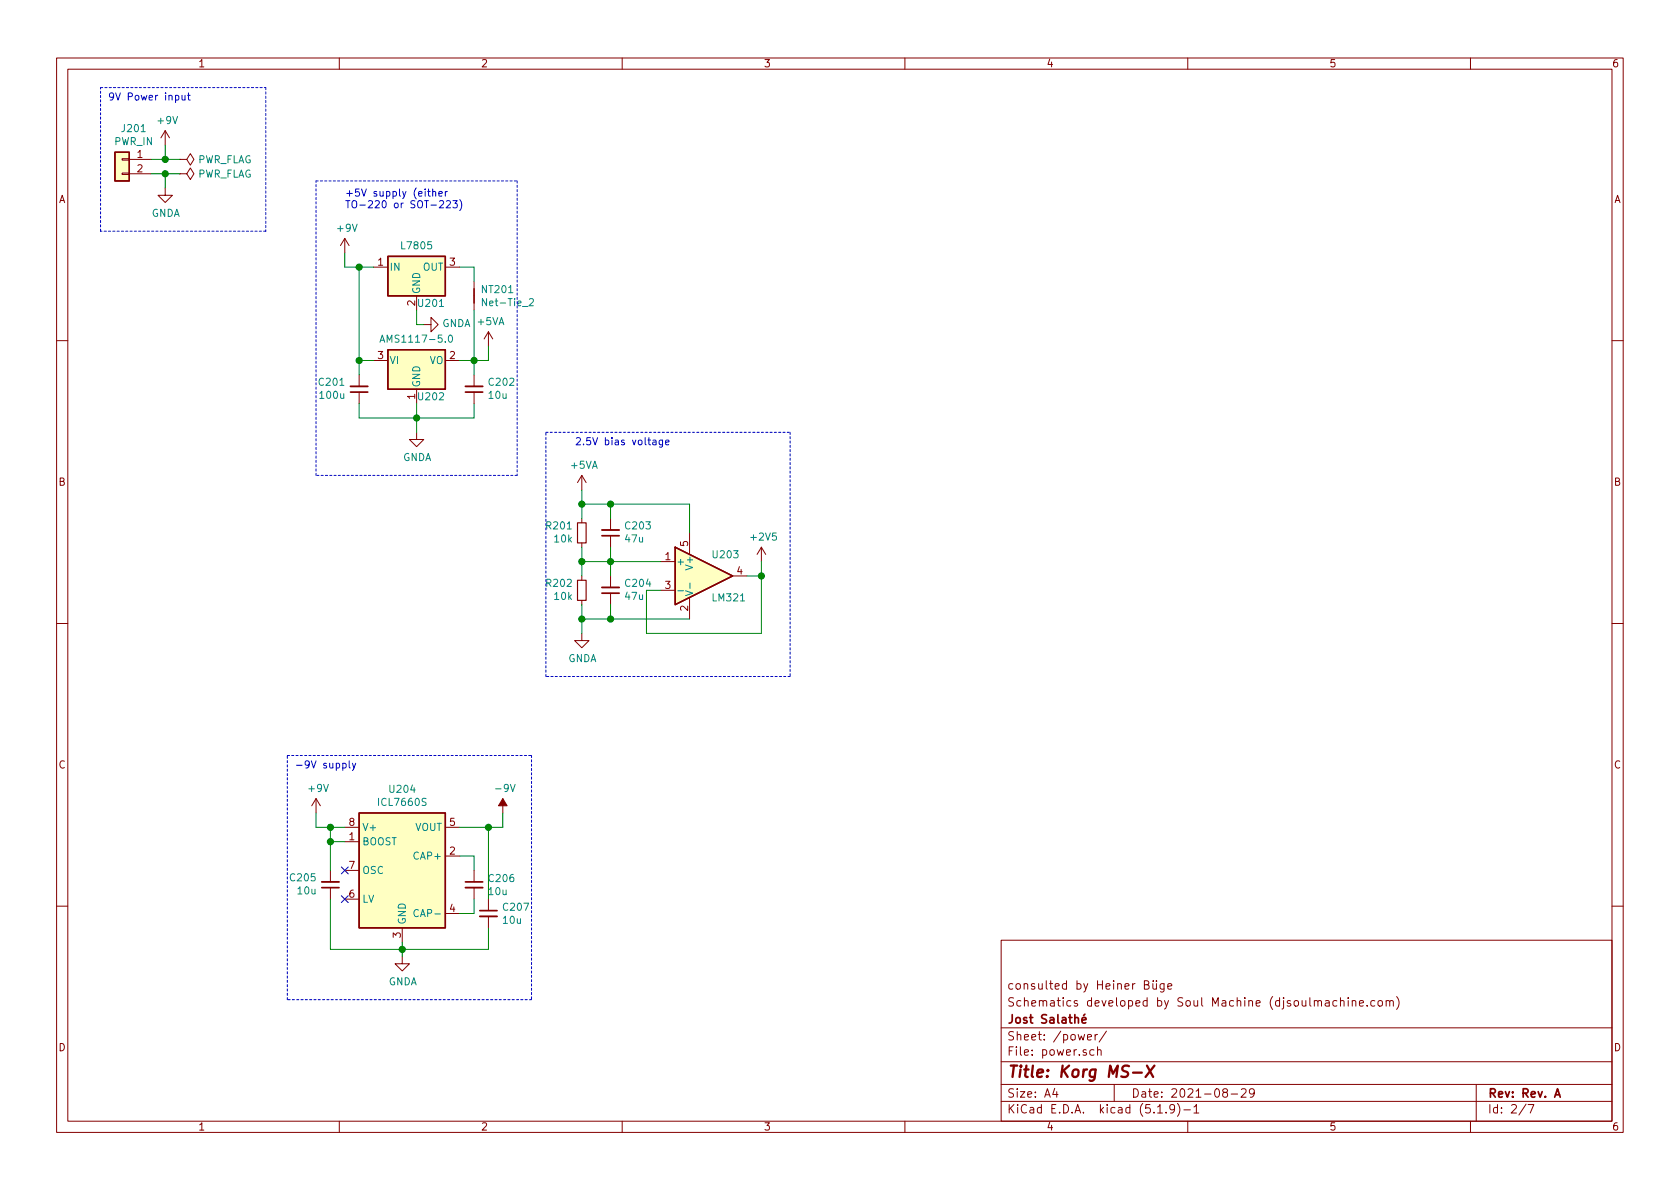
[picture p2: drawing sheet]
EESchema Schematic File Version 4
EELAYER 30 0
EELAYER END
$Descr A4 11693 8268
encoding utf-8
Sheet 2 7
Title "Korg MS-X"
Date "2021-08-29"
Rev "Rev. A"
Comp "Jost Salathé"
Comment1 "Schematics developed by Soul Machine (djsoulmachine.com)"
Comment2 "consulted by Heiner Büge"
Comment3 ""
Comment4 ""
$EndDescr
$Comp
L Regulator_Linear:AMS1117-5.0 U?
U 1 1
P 2900 2500
AR Path="/60FC0679" Ref="U?"  Part="1" 
AR Path="/60FA358D/60FC0679" Ref="U202"  Part="1" 
F 0 "U202" H 2900 2250 50  0000 L CNN
F 1 "AMS1117-5.0" H 2900 2651 50  0000 C CNN
F 2 "Package_TO_SOT_SMD:SOT-223-3_TabPin2" H 2900 2700 50  0001 C CNN
F 3 "http://www.advanced-monolithic.com/pdf/ds1117.pdf" H 3000 2250 50  0001 C CNN
F 4 "C6187" H 2900 2500 50  0001 C CNN "LCSC"
	1    2900 2500
	1    0    0    -1  
$EndComp
$Comp
L Regulator_Linear:L7805 U?
U 1 1
P 2900 1850
AR Path="/60FC067F" Ref="U?"  Part="1" 
AR Path="/60FA358D/60FC067F" Ref="U201"  Part="1" 
F 0 "U201" H 2900 1600 50  0000 L CNN
F 1 "L7805" H 2900 2001 50  0000 C CNN
F 2 "Package_TO_SOT_THT:TO-220-3_Horizontal_TabUp" H 2925 1700 50  0001 L CIN
F 3 "http://www.st.com/content/ccc/resource/technical/document/datasheet/41/4f/b3/b0/12/d4/47/88/CD00000444.pdf/files/CD00000444.pdf/jcr:content/translations/en.CD00000444.pdf" H 2900 1800 50  0001 C CNN
	1    2900 1850
	1    0    0    -1  
$EndComp
$Comp
L Connector_Generic:Conn_01x02 J?
U 1 1
P 850 1100
AR Path="/60FC0685" Ref="J?"  Part="1" 
AR Path="/60FA358D/60FC0685" Ref="J201"  Part="1" 
F 0 "J201" H 768 1317 50  0000 C CNN
F 1 "PWR_IN" H 768 1226 50  0000 C CNN
F 2 "Connector_PinHeader_2.54mm:PinHeader_1x02_P2.54mm_Vertical" H 850 1100 50  0001 C CNN
F 3 "~" H 850 1100 50  0001 C CNN
	1    850  1100
	-1   0    0    -1  
$EndComp
$Comp
L Device:C_Small C?
U 1 1
P 3300 2700
AR Path="/60FC0691" Ref="C?"  Part="1" 
AR Path="/60FA358D/60FC0691" Ref="C202"  Part="1" 
F 0 "C202" H 3208 2654 50  0000 R CNN
F 1 "10u" H 3208 2745 50  0000 R CNN
F 2 "Capacitor_SMD:C_0805_2012Metric_Pad1.18x1.45mm_HandSolder" H 3300 2700 50  0001 C CNN
F 3 "~" H 3300 2700 50  0001 C CNN
F 4 "C15850" H 3300 2700 50  0001 C CNN "LCSC"
	1    3300 2700
	-1   0    0    1   
$EndComp
$Comp
L Device:C_Small C?
U 1 1
P 2300 6150
AR Path="/60FC0697" Ref="C?"  Part="1" 
AR Path="/60FA358D/60FC0697" Ref="C205"  Part="1" 
F 0 "C205" H 2208 6104 50  0000 R CNN
F 1 "10u" H 2208 6195 50  0000 R CNN
F 2 "Capacitor_SMD:C_0805_2012Metric_Pad1.18x1.45mm_HandSolder" H 2300 6150 50  0001 C CNN
F 3 "~" H 2300 6150 50  0001 C CNN
F 4 "C15850" H 2300 6150 50  0001 C CNN "LCSC"
	1    2300 6150
	1    0    0    1   
$EndComp
$Comp
L Device:C_Small C?
U 1 1
P 3400 6350
AR Path="/60FC069D" Ref="C?"  Part="1" 
AR Path="/60FA358D/60FC069D" Ref="C207"  Part="1" 
F 0 "C207" H 3308 6396 50  0000 R CNN
F 1 "10u" H 3308 6305 50  0000 R CNN
F 2 "Capacitor_SMD:C_0805_2012Metric_Pad1.18x1.45mm_HandSolder" H 3400 6350 50  0001 C CNN
F 3 "~" H 3400 6350 50  0001 C CNN
F 4 "C15850" H 3400 6350 50  0001 C CNN "LCSC"
	1    3400 6350
	-1   0    0    -1  
$EndComp
$Comp
L Device:C_Small C?
U 1 1
P 3300 6150
AR Path="/60FC06A3" Ref="C?"  Part="1" 
AR Path="/60FA358D/60FC06A3" Ref="C206"  Part="1" 
F 0 "C206" H 3208 6196 50  0000 R CNN
F 1 "10u" H 3208 6105 50  0000 R CNN
F 2 "Capacitor_SMD:C_0805_2012Metric_Pad1.18x1.45mm_HandSolder" H 3300 6150 50  0001 C CNN
F 3 "~" H 3300 6150 50  0001 C CNN
F 4 "C15850" H 3300 6150 50  0001 C CNN "LCSC"
	1    3300 6150
	-1   0    0    -1  
$EndComp
$Comp
L power:+9V #PWR?
U 1 1
P 1150 1000
AR Path="/60FC06A9" Ref="#PWR?"  Part="1" 
AR Path="/60FA358D/60FC06A9" Ref="#PWR0201"  Part="1" 
F 0 "#PWR0201" H 1150 850 50  0001 C CNN
F 1 "+9V" H 1165 1173 50  0000 C CNN
F 2 "" H 1150 1000 50  0001 C CNN
F 3 "" H 1150 1000 50  0001 C CNN
	1    1150 1000
	1    0    0    -1  
$EndComp
$Comp
L power:PWR_FLAG #FLG?
U 1 1
P 1250 1100
AR Path="/60FC06AF" Ref="#FLG?"  Part="1" 
AR Path="/60FA358D/60FC06AF" Ref="#FLG0201"  Part="1" 
F 0 "#FLG0201" H 1250 1175 50  0001 C CNN
F 1 "PWR_FLAG" V 1250 1228 50  0000 L CNN
F 2 "" H 1250 1100 50  0001 C CNN
F 3 "~" H 1250 1100 50  0001 C CNN
	1    1250 1100
	0    1    1    0   
$EndComp
$Comp
L power:PWR_FLAG #FLG?
U 1 1
P 1250 1200
AR Path="/60FC06B5" Ref="#FLG?"  Part="1" 
AR Path="/60FA358D/60FC06B5" Ref="#FLG0202"  Part="1" 
F 0 "#FLG0202" H 1250 1275 50  0001 C CNN
F 1 "PWR_FLAG" V 1250 1328 50  0000 L CNN
F 2 "" H 1250 1200 50  0001 C CNN
F 3 "~" H 1250 1200 50  0001 C CNN
	1    1250 1200
	0    1    1    0   
$EndComp
Wire Wire Line
	1050 1100 1150 1100
Wire Wire Line
	1150 1100 1150 1000
Wire Wire Line
	1150 1100 1250 1100
Connection ~ 1150 1100
Wire Wire Line
	1050 1200 1150 1200
Wire Wire Line
	1150 1200 1150 1300
Wire Wire Line
	1150 1200 1250 1200
Connection ~ 1150 1200
$Comp
L power:+9V #PWR?
U 1 1
P 2400 1750
AR Path="/60FC06C9" Ref="#PWR?"  Part="1" 
AR Path="/60FA358D/60FC06C9" Ref="#PWR0203"  Part="1" 
F 0 "#PWR0203" H 2400 1600 50  0001 C CNN
F 1 "+9V" H 2415 1923 50  0000 C CNN
F 2 "" H 2400 1750 50  0001 C CNN
F 3 "" H 2400 1750 50  0001 C CNN
	1    2400 1750
	1    0    0    -1  
$EndComp
Wire Wire Line
	2950 2250 2900 2250
Wire Wire Line
	2900 2250 2900 2150
Wire Wire Line
	2400 1850 2500 1850
Wire Wire Line
	2500 1850 2600 1850
Wire Wire Line
	2500 1850 2500 2500
Wire Wire Line
	2500 2500 2600 2500
Connection ~ 2500 1850
Wire Wire Line
	2500 2500 2500 2600
Wire Wire Line
	2500 2900 2900 2900
Wire Wire Line
	2900 2900 2900 3000
Wire Wire Line
	2500 2800 2500 2900
Connection ~ 2500 2500
Wire Wire Line
	2900 2800 2900 2900
Connection ~ 2900 2900
Wire Wire Line
	3200 1850 3300 1850
Wire Wire Line
	3300 1850 3300 1950
Wire Wire Line
	3200 2500 3300 2500
Connection ~ 3300 2500
Wire Wire Line
	3300 2500 3300 2600
Wire Wire Line
	3300 2800 3300 2900
Wire Wire Line
	3300 2900 2900 2900
Wire Wire Line
	3400 2500 3300 2500
$Comp
L power:-9V #PWR0211
U 1 1
P 3500 5650
F 0 "#PWR0211" H 3500 5525 50  0001 C CNN
F 1 "-9V" H 3515 5823 50  0000 C CNN
F 2 "" H 3500 5650 50  0001 C CNN
F 3 "" H 3500 5650 50  0001 C CNN
	1    3500 5650
	1    0    0    -1  
$EndComp
Wire Wire Line
	3200 5950 3300 5950
Wire Wire Line
	3300 5950 3300 6050
Wire Wire Line
	3300 6350 3200 6350
Wire Wire Line
	3300 6250 3300 6350
Wire Wire Line
	2800 6650 2800 6600
Wire Wire Line
	3400 5750 3400 6250
Wire Wire Line
	3400 6600 2800 6600
Wire Wire Line
	3400 6450 3400 6600
Connection ~ 2800 6600
Wire Wire Line
	2800 6600 2800 6550
Wire Wire Line
	2400 5750 2300 5750
Wire Wire Line
	2300 5750 2300 5850
Wire Wire Line
	2300 6600 2800 6600
Wire Wire Line
	2300 6250 2300 6600
$Comp
L power:+9V #PWR?
U 1 1
P 2200 5650
AR Path="/60FD0D9A" Ref="#PWR?"  Part="1" 
AR Path="/60FA358D/60FD0D9A" Ref="#PWR0210"  Part="1" 
F 0 "#PWR0210" H 2200 5500 50  0001 C CNN
F 1 "+9V" H 2215 5823 50  0000 C CNN
F 2 "" H 2200 5650 50  0001 C CNN
F 3 "" H 2200 5650 50  0001 C CNN
	1    2200 5650
	1    0    0    -1  
$EndComp
Wire Wire Line
	2200 5750 2300 5750
Connection ~ 2300 5750
NoConn ~ 2400 6050
NoConn ~ 2400 6250
Text Notes 750  700  0    50   ~ 0
9V Power input
Wire Notes Line
	700  600  1850 600 
Wire Notes Line
	1850 600  1850 1600
Wire Notes Line
	1850 1600 700  1600
Wire Notes Line
	700  1600 700  600 
Text Notes 2050 5350 0    50   ~ 0
-9V supply
Wire Notes Line
	2000 5250 3700 5250
Wire Notes Line
	3700 5250 3700 6950
Wire Notes Line
	3700 6950 2000 6950
Wire Notes Line
	2000 6950 2000 5250
Text Notes 2400 1450 0    50   ~ 0
+5V supply (either\nTO-220 or SOT-223)
Wire Notes Line
	2200 1250 3600 1250
Wire Notes Line
	3600 1250 3600 3300
Wire Notes Line
	3600 3300 2200 3300
Wire Notes Line
	2200 3300 2200 1250
$Comp
L myLib:ICL7660S U204
U 1 1
P 2800 6050
F 0 "U204" H 2800 6617 50  0000 C CNN
F 1 "ICL7660S" H 2800 6526 50  0000 C CNN
F 2 "Package_SO:SOIC-8-1EP_3.9x4.9mm_P1.27mm_EP2.41x3.3mm_ThermalVias" H 2900 5950 50  0001 C CNN
F 3 "https://www.renesas.com/us/en/document/dst/icl7660s-icl7660a-datasheet" H 2900 5950 50  0001 C CNN
F 4 "C7535" H 2800 6050 50  0001 C CNN "LCSC"
	1    2800 6050
	1    0    0    -1  
$EndComp
Wire Wire Line
	2400 5850 2300 5850
Connection ~ 2300 5850
Wire Wire Line
	2300 5850 2300 6050
$Comp
L power:+5VA #PWR0204
U 1 1
P 3400 2400
F 0 "#PWR0204" H 3400 2250 50  0001 C CNN
F 1 "+5VA" H 3415 2573 50  0000 C CNN
F 2 "" H 3400 2400 50  0001 C CNN
F 3 "" H 3400 2400 50  0001 C CNN
	1    3400 2400
	1    0    0    -1  
$EndComp
$Comp
L power:GNDA #PWR0202
U 1 1
P 1150 1300
F 0 "#PWR0202" H 1150 1050 50  0001 C CNN
F 1 "GNDA" H 1155 1127 50  0000 C CNN
F 2 "" H 1150 1300 50  0001 C CNN
F 3 "" H 1150 1300 50  0001 C CNN
	1    1150 1300
	1    0    0    -1  
$EndComp
$Comp
L power:GNDA #PWR0212
U 1 1
P 2800 6650
F 0 "#PWR0212" H 2800 6400 50  0001 C CNN
F 1 "GNDA" H 2805 6477 50  0000 C CNN
F 2 "" H 2800 6650 50  0001 C CNN
F 3 "" H 2800 6650 50  0001 C CNN
	1    2800 6650
	1    0    0    -1  
$EndComp
$Comp
L power:GNDA #PWR0206
U 1 1
P 2900 3000
F 0 "#PWR0206" H 2900 2750 50  0001 C CNN
F 1 "GNDA" H 2905 2827 50  0000 C CNN
F 2 "" H 2900 3000 50  0001 C CNN
F 3 "" H 2900 3000 50  0001 C CNN
	1    2900 3000
	1    0    0    -1  
$EndComp
$Comp
L power:GNDA #PWR0205
U 1 1
P 2950 2250
F 0 "#PWR0205" H 2950 2000 50  0001 C CNN
F 1 "GNDA" V 2955 2122 50  0000 R CNN
F 2 "" H 2950 2250 50  0001 C CNN
F 3 "" H 2950 2250 50  0001 C CNN
	1    2950 2250
	0    -1   -1   0   
$EndComp
Wire Wire Line
	3400 5750 3500 5750
Wire Wire Line
	3400 5750 3200 5750
Connection ~ 3400 5750
Wire Wire Line
	2200 5650 2200 5750
Wire Wire Line
	3500 5750 3500 5650
Wire Wire Line
	2400 1750 2400 1850
Wire Wire Line
	3400 2500 3400 2400
$Comp
L Amplifier_Operational:LM321 U?
U 1 1
P 4900 4000
AR Path="/60F8D8A8/60FB7198" Ref="U?"  Part="1" 
AR Path="/60FA358D/60FB7198" Ref="U203"  Part="1" 
F 0 "U203" H 4950 4150 50  0000 L CNN
F 1 "LM321" H 4950 3850 50  0000 L CNN
F 2 "Package_TO_SOT_SMD:SOT-23-5" H 4900 4000 50  0001 C CNN
F 3 "http://www.ti.com/lit/ds/symlink/lm321.pdf" H 4900 4000 50  0001 C CNN
F 4 "C7972" H 4900 4000 50  0001 C CNN "LCSC"
	1    4900 4000
	1    0    0    -1  
$EndComp
$Comp
L power:+5VA #PWR0207
U 1 1
P 4050 3400
F 0 "#PWR0207" H 4050 3250 50  0001 C CNN
F 1 "+5VA" H 4065 3573 50  0000 C CNN
F 2 "" H 4050 3400 50  0001 C CNN
F 3 "" H 4050 3400 50  0001 C CNN
	1    4050 3400
	1    0    0    -1  
$EndComp
$Comp
L power:GNDA #PWR0209
U 1 1
P 4050 4400
F 0 "#PWR0209" H 4050 4150 50  0001 C CNN
F 1 "GNDA" H 4055 4227 50  0000 C CNN
F 2 "" H 4050 4400 50  0001 C CNN
F 3 "" H 4050 4400 50  0001 C CNN
	1    4050 4400
	1    0    0    -1  
$EndComp
$Comp
L Device:C_Small C?
U 1 1
P 4250 3700
AR Path="/60FBEB15" Ref="C?"  Part="1" 
AR Path="/60FA358D/60FBEB15" Ref="C203"  Part="1" 
F 0 "C203" H 4158 3654 50  0000 R CNN
F 1 "47u" H 4158 3745 50  0000 R CNN
F 2 "Capacitor_SMD:C_1206_3216Metric_Pad1.42x1.75mm_HandSolder" H 4250 3700 50  0001 C CNN
F 3 "~" H 4250 3700 50  0001 C CNN
F 4 "C96123" H 4250 3700 50  0001 C CNN "LCSC"
	1    4250 3700
	-1   0    0    1   
$EndComp
$Comp
L Device:C_Small C?
U 1 1
P 4250 4100
AR Path="/60FBFBA2" Ref="C?"  Part="1" 
AR Path="/60FA358D/60FBFBA2" Ref="C204"  Part="1" 
F 0 "C204" H 4158 4054 50  0000 R CNN
F 1 "47u" H 4158 4145 50  0000 R CNN
F 2 "Capacitor_SMD:C_1206_3216Metric_Pad1.42x1.75mm_HandSolder" H 4250 4100 50  0001 C CNN
F 3 "~" H 4250 4100 50  0001 C CNN
F 4 "C96123" H 4250 4100 50  0001 C CNN "LCSC"
	1    4250 4100
	-1   0    0    1   
$EndComp
Wire Wire Line
	4250 4300 4800 4300
Wire Wire Line
	4500 4400 4500 4100
Wire Wire Line
	4500 4100 4600 4100
Wire Wire Line
	5300 4400 5300 4000
Wire Wire Line
	5300 4000 5200 4000
Wire Wire Line
	4500 4400 5300 4400
Wire Wire Line
	4600 3900 4250 3900
Wire Wire Line
	4250 3900 4250 3800
Wire Wire Line
	4250 3900 4250 4000
Connection ~ 4250 3900
Wire Wire Line
	4250 4300 4250 4200
Connection ~ 4250 4300
Wire Wire Line
	4250 3500 4800 3500
Wire Wire Line
	4800 3500 4800 3700
Connection ~ 4250 3500
Wire Wire Line
	4250 3500 4250 3600
$Comp
L Device:R_Small R201
U 1 1
P 4050 3700
F 0 "R201" H 3991 3654 50  0000 R CNN
F 1 "10k" H 3991 3745 50  0000 R CNN
F 2 "Resistor_SMD:R_0805_2012Metric_Pad1.20x1.40mm_HandSolder" H 4050 3700 50  0001 C CNN
F 3 "~" H 4050 3700 50  0001 C CNN
F 4 "C17414" H 4050 3700 50  0001 C CNN "LCSC"
	1    4050 3700
	1    0    0    1   
$EndComp
$Comp
L Device:R_Small R202
U 1 1
P 4050 4100
F 0 "R202" H 3991 4054 50  0000 R CNN
F 1 "10k" H 3991 4145 50  0000 R CNN
F 2 "Resistor_SMD:R_0805_2012Metric_Pad1.20x1.40mm_HandSolder" H 4050 4100 50  0001 C CNN
F 3 "~" H 4050 4100 50  0001 C CNN
F 4 "C17414" H 4050 4100 50  0001 C CNN "LCSC"
	1    4050 4100
	1    0    0    1   
$EndComp
Wire Wire Line
	4250 3500 4050 3500
Wire Wire Line
	4050 3900 4250 3900
Wire Wire Line
	4050 3800 4050 3900
Wire Wire Line
	4050 3900 4050 4000
Wire Wire Line
	4050 4300 4250 4300
Connection ~ 4050 3900
Wire Wire Line
	4050 3400 4050 3500
Wire Wire Line
	4050 4200 4050 4300
Connection ~ 4050 3500
Wire Wire Line
	4050 3500 4050 3600
Connection ~ 4050 4300
Wire Wire Line
	4050 4300 4050 4400
Connection ~ 5300 4000
$Comp
L power:+2V5 #PWR0208
U 1 1
P 5300 3900
F 0 "#PWR0208" H 5300 3750 50  0001 C CNN
F 1 "+2V5" H 5315 4073 50  0000 C CNN
F 2 "" H 5300 3900 50  0001 C CNN
F 3 "" H 5300 3900 50  0001 C CNN
	1    5300 3900
	1    0    0    -1  
$EndComp
Wire Wire Line
	5300 4000 5300 3900
Text Notes 4000 3100 0    50   ~ 0
2.5V bias voltage
Wire Notes Line
	3800 3000 5500 3000
Wire Notes Line
	5500 3000 5500 4700
Wire Notes Line
	5500 4700 3800 4700
Wire Notes Line
	3800 4700 3800 3000
$Comp
L Device:Net-Tie_2 NT201
U 1 1
P 3300 2050
F 0 "NT201" V 3254 2094 50  0000 L CNN
F 1 "Net-Tie_2" V 3345 2094 50  0000 L CNN
F 2 "NetTie:NetTie-2_SMD_Pad0.5mm" H 3300 2050 50  0001 C CNN
F 3 "~" H 3300 2050 50  0001 C CNN
	1    3300 2050
	0    1    1    0   
$EndComp
Wire Wire Line
	3300 2150 3300 2500
$Comp
L Device:C_Small C?
U 1 1
P 2500 2700
AR Path="/61073B84" Ref="C?"  Part="1" 
AR Path="/60FA358D/61073B84" Ref="C201"  Part="1" 
F 0 "C201" H 2408 2654 50  0000 R CNN
F 1 "100u" H 2408 2745 50  0000 R CNN
F 2 "Capacitor_SMD:C_1206_3216Metric_Pad1.42x1.75mm_HandSolder" H 2500 2700 50  0001 C CNN
F 3 "~" H 2500 2700 50  0001 C CNN
F 4 "C312983" H 2500 2700 50  0001 C CNN "LCSC"
	1    2500 2700
	1    0    0    1   
$EndComp
$EndSCHEMATC
